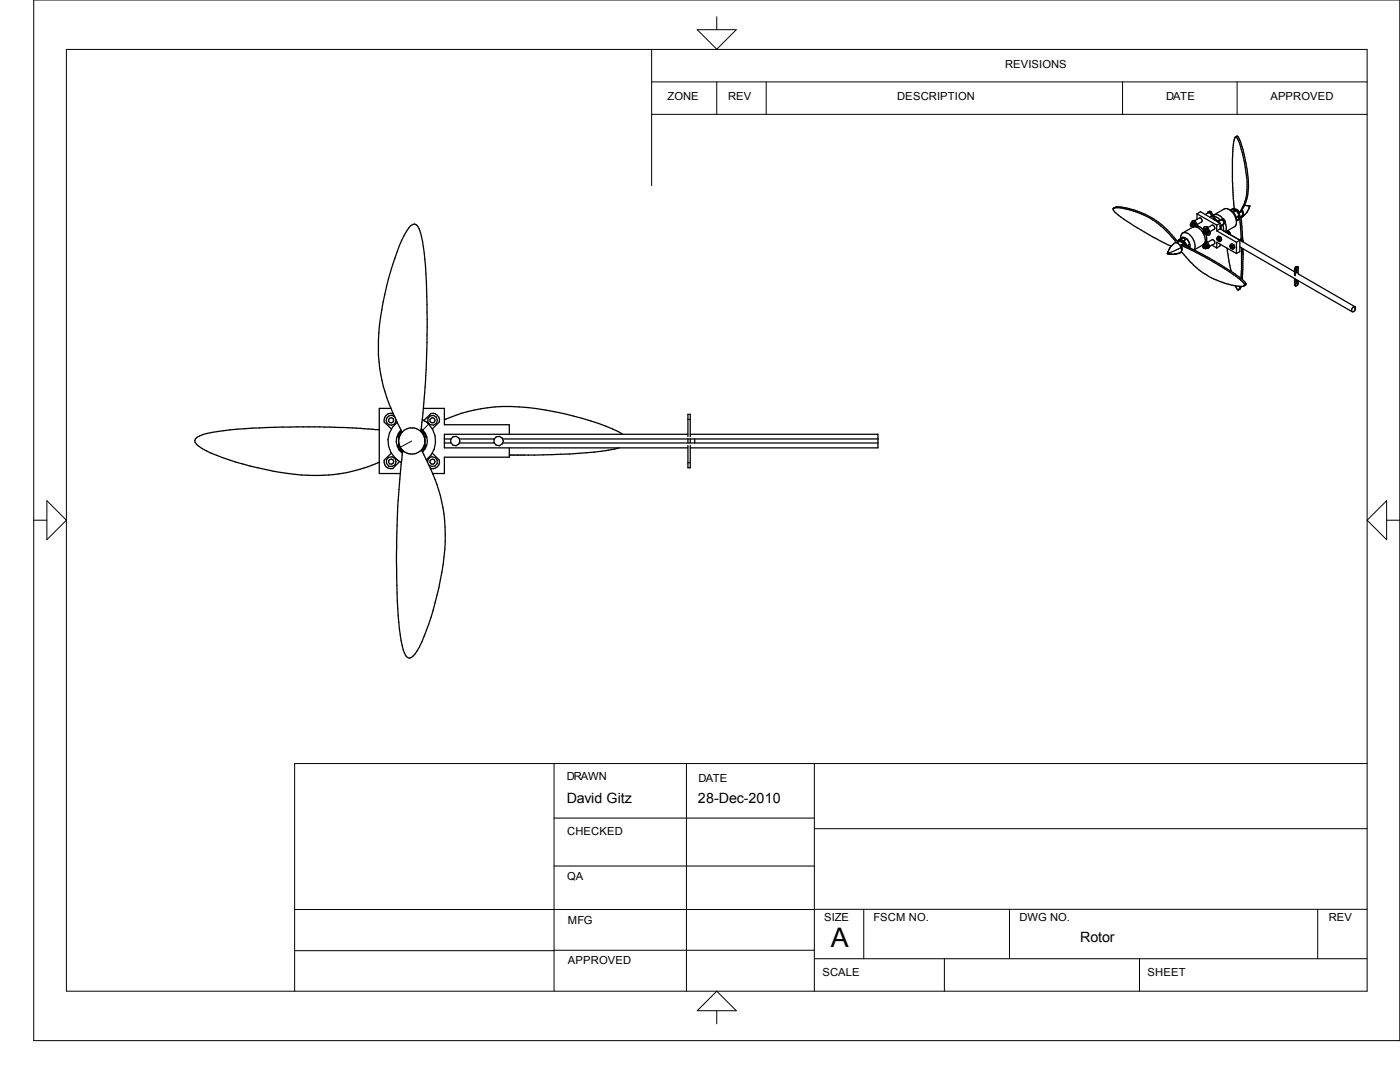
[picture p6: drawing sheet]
<svg xmlns="http://www.w3.org/2000/svg" width="279mm" height="216mm" viewBox="0 0 279 216" stroke-linecap="round" stroke-linejoin="round" font-family="sans-serif">
<g fill="none" stroke="#000" stroke-width=".2">
<path d="M6.7 0h272.7v207.6h-272.7zM13.3 9.9h259.5v187.9h-259.5zM130 16.3h142.8M130 9.9v27.1M139.1 5.9h7.8l-3.9 3.9zM143 3.3v2.6M143 16.3v6.5M152.9 16.3v6.5M224 16.3v6.5M246.9 16.3v6.5M130 22.8h142.8M235.7 49.4l-2.7 1.2"/>
<path d="M242.3 42.9l-.2 .2M242.4 43.5l-.2 .1M258.4 56.8l.1 .1M258.4 53.7l.1 .1M9.4 99.9l3.9 3.9-3.9 3.9zM82.2 88l-2.3 1.2M85.6 84.6l-1.2 1.2M137.3 92.3h.5M137.3 83.7h.5M276.7 99.9v7.8l-3.9-3.9zM6.7 103.8h2.7M276.7 103.8h2.7"/>
<path d="M110.6 152.4v45.4M137 152.4v45.4M162.5 152.4v45.4M272.8 152.4h-214v45.4M110.6 172.8h51.9M110.6 163.2h51.9M162.5 165.4h110.3M58.8 189.7h51.8M110.6 189.6h51.9M162.5 191.3h110.3M172.4 181.4v9.9M188.5 191.3v6.5"/>
<path d="M201.5 181.4v9.9M227.4 191.3v6.5M263 181.4v9.9M272.8 181.4l-214 .1M139.1 201.7l3.9-3.9 3.9 3.9zM143 201.7v2.6"/>
</g>
<g fill="none" stroke="#000" stroke-width=".25">
<path d="M246.5 27.3v.1a10.8 10.8 0 0 0-.5 4.3v4.5l.3 5.5M246.5 27.3l.5-.1a8.4 8.4 0 0 1 1.3 3.6 25.9 25.9 0 0 1 .8 5.8 9.4 9.4 0 0 1-1.5 5.7l-.2 .1M246.5 27.3l.3 .1a18.8 18.8 0 0 1 1.8 6.5 14.2 14.2 0 0 1 0 5.9l-.5 1.3-.7 1.3M222.2 41.5v.1a.94 .94 0 0 0 .6 .9 63.4 63.4 0 0 0 10.8 6.6h.1M222.2 41.5h.1M222.3 41.5l.2-.1a6.5 6.5 0 0 1 3.6 .4 16 16 0 0 1 7.2 4.5l1.7 1.9M222.4 41.5a14.9 14.9 0 0 1 7.7 2.4 19.1 19.1 0 0 1 4.8 4.5M234.6 50.7h.1M234.8 48.4a1.43 1.43 0 0 1 .8 2h-.1M234.8 48.4l-.4 .1-.8 .7-.6 1.4 1.3 .2 1.2-.3M234.9 48.4l.5-.2a1.1 1.1 0 0 1 .9 .7M235 48.2l.1 .1"/>
<path d="M235.2 48l-.2 .2M235.2 48h.1M235.3 47.8l-.1 .2M235.5 47.9l-.2 .1M235.5 50.4v.1M235.7 48.9l4.6 2.3 5.1 3.1a11.8 11.8 0 0 1 3 2.4l-.2 .3M235.7 48.9l.2-.1 .9 .3 4.7 2.5 4.2 2.5 2.2 1.7M235.7 48.9l.2 .6-.1 .5M235.7 47.8h-.4M235.7 47.8v.1M235.7 47.6l.4-.3a1.65 1.65 0 0 1 1.3 2.1M235.8 50.2l1.7 2a15.8 15.8 0 0 0 9.1 4.8"/>
<path d="M236.1 46.5l-.4 .5-.1 .6M236.1 46.5a2.24 2.24 0 0 1 2.3 2 1.38 1.38 0 0 1-.1 1.4M236.2 48v.1M236.2 48l.7-.3 .2 .3 .3 .7-.6 .4M236.2 48l.6 1.1M236.3 47.4l-.6 .4M236.3 47.4h-.3l-.7 .4M236.3 47.4l.3 .4M236.4 48.4l.2 .3M236.5 49l-.4-.6a.84 .84 0 0 0-.9-.4 .83 .83 0 0 1 1.2 .4l.3 .7M236.7 49.1h.1M237.2 48.9l.2 .4"/>
<path d="M237.4 49.3l-.1 .1M237.4 49.3v.1M237.7 44.8l.1 .4-.2-.2v-.2M237.7 44.8h-.1M237.9 44.4l.4 .3M237.9 44.4l.2-.2 .4 .3M237.9 45.1l.2 .2 .2-.1M237.9 44.4l-.3 .1 .1 .3M237.9 44.7h.1M237.9 44.7l-.3 .1M237.9 44.2l-.1 .2M237.9 44.7l.2 .3-.3 .2"/>
<path d="M238 44.2l-.1 .1M238 44.2h.3M238.2 44l-.2 .2M238.2 44h.1M238.2 44h.2M238.3 45.2v.1M238.3 44.7v.5M238.3 44.4l.1 .1M238.3 45.2l-2.2 1.3M238.3 45.2h1l.9 .7M238.3 45.2l.9 .3 .9 .9M238.3 44.2l.6 .9"/>
<path d="M238.4 44l1-.5a.55 .55 0 0 1 .4 .8l-.9 .5M238.4 44l.1 .1M238.5 44.5l.1 .5-.3 .2M238.5 44.5l-.2 .2M238.5 44.6v.2M238.5 44.1l-.2 .1M238.5 44.1l.6 1.1M238.9 42.7l.7-.5 3.9 2.3M238.9 42.7v1.1M238.9 42.7l3.9 2.2M240.1 46.4l.1 .2M240.1 46.3v.1"/>
<path d="M240.1 49.1l.1 .4h.1M240.1 46.3l.2 .1v.2M240.1 49.1l.2 .2v.2M240.1 49.1l.3-.1 .1 .1 .1 .2-.3 .2M240.1 46.3l.3-.2 .2 .1v.3l-.3 .1M240.1 48.9l.1 .2M240.1 48.9l-1.8 1M240.2 45.8h.1M240.2 46.6h.1M240.2 46.6l.3 .8a1.28 1.28 0 0 1-.2 1.3M240.2 45.8l-.1 .4M240.2 45.8l.4 .1"/>
<path d="M240.3 48.7l-.2 .2M240.3 46.6l.4 .1M240.4 48.7l.2-.1 .4 .3M240.4 48.7l-.3 .2M240.4 48.7l.3 .3M240.4 49.5l.2 .2 .2-.2M240.5 45.7l.3 .1M240.5 42.8l.7-.4a.5 .5 0 0 1 .5 .4 .5 .5 0 0 1-.2 .5M240.6 45.9l.2 .5M240.7 46.8l.1 .8-.1 .5-.4 .6M240.7 45.6a.74 .74 0 0 1 .5 .9M240.7 45.6l-.5 .2"/>
<path d="M240.7 48.2l.5 .9M240.7 49l.1 .5M240.7 48.7l.2 .1M240.8 45.8l.3 .4M240.8 48l.6 1M240.8 49.5l.2 .1M240.8 45.8l-.2 .1M240.8 46.4l-.1 .3M240.9 45.5l.4 .3a.39 .39 0 0 1-.1 .7M240.9 45.3l.1 .1M240.9 45.5v-.2l-.4-.1-.3 .6M240.9 45.9h.1"/>
<path d="M240.9 45.5l-.2 .1M240.9 45.5h.1M240.9 46l.1 .1M240.9 45.5l1-.6 .3 .1a.51 .51 0 0 1 .2 .7l-1 .6M240.9 45.9v.1M241 45.4h.1M241 48.9l-.3 .1M241 48.9l.1 .5-.3 .1M241 49.6h.1M241 49v.2M241 48.3l.9-.5 .3 .1a.5 .5 0 0 1 .2 .7l-1 .6M241 49.5v.1"/>
<path d="M241.1 46.2l-.1 .4-.3 .1M241.1 46.2l-.3 .2M241.2 42.3l.2-.1 .3 .1M241.2 49.1l-.2 .4M241.2 46.5l-.2 .1M241.4 49v.3l-.4 .2M241.4 49l-.2 .1M241.4 46.3l.1 .1M241.5 46.2v.4l-.2 .3h-.3l-.3-.2M241.5 42.4l-.4-.1-.1 .2M241.5 42.4l1 1.5M241.7 42.3l1 1.6 .3 .2 .3-.1"/>
<path d="M241.7 42.3l-.2 .1M241.9 48.9l.9 .6M242.2 43.2l.9 .3 .4 .4M242.3 42.9l-.2 .1M242.3 42.9a1.53 1.53 0 0 1 1.8 .7M242.8 49.5v-1.2l4 2.3M242.8 46.1l4 2.2M242.8 44.9v1.2M242.9 47.7l.3 .3M243 47.6a.24 .24 0 0 1 .2 0 .24 .24 0 0 1 .1 .3l-.1 .1M243 47.6l.1 .1M243 47.6l-.1 .1"/>
<path d="M243 47.2l-.2 .3 .2 .5 .4 .2M243 47.2l.2-.1 .4 .2M243 47.2l.4 .3M243 44.3l.8-.4 .2 .1a.5 .5 0 0 1 .2 .7l-.7 .4M243 47.6l.2 .2v.2M243.4 47.5l.1 .5M243.5 45.7l-.7 .4M243.5 48.7v.4l-.7 .4M243.5 44.5v1.2M243.5 45.7l3.9 2.2M243.5 44.5l-.7 .4M243.5 48l-.1 .2"/>
<path d="M243.6 45.1l-.1 .1M243.6 45.1h.1M243.6 47.3l-.2 .2M243.6 47.3l.2 .5M243.7 47.4l.1 .3M243.8 47.8l-.4 .4M243.8 47.8l-.3 .2M243.8 44.9l-.1 .4 .1 .5M243.8 43.7l-.9 .5M243.8 43.7l.3 .2 .2 .7M244 44.8l.2 .7-.1 .5M244.1 43.6l.3 .4 .2 .5"/>
<path d="M244.1 43.6l-.3 .1M244.2 46.1l14.2 8.1M244.3 44.6l-.7 .5M244.6 44.5a1.51 1.51 0 0 1-.1 1.7M244.6 44.5l-.3 .1M244.8 46.3a.46 .46 0 0 1 .6 0 .46 .46 0 0 1 .1 .5M244.8 46.3l.3 .1M244.8 46.3v.1M244.9 46.3v.1M244.9 49.5l.8 4.6M244.9 46.3l.2 .2M245 46v.2"/>
<path d="M245 46.4h-.2M245.1 46.4l.2 .3M245.1 46.5h.1M245.2 46.4v.1M245.2 46.6l.1 .1M245.2 46.5v.2M245.2 46.6h.1M245.4 41.8a2.35 2.35 0 0 1 1.1 3.4l-1.9 1.1M245.4 41.8l-.6-.2-.5 .1-2 1.2M245.4 41.8l.1 .2M245.5 42a3.5 3.5 0 0 1 1.3 2.1l.5-.4M245.5 42a1.12 1.12 0 0 1 1.3-.2 1.12 1.12 0 0 1 .6 1.1v.4l-.1 .4"/>
<path d="M245.6 49.1l-.1 .2 .3 .2M245.6 49.1h.2l.1 .1 .1 .2-.2 .1M245.6 49.1l.1 .1 .1 .3M245.6 48.8l.3-.2 .4 .3M245.6 48.8l-.2 .2 .2 .5 .4 .2M245.6 48.8l.4 .2M246 49l.2 .5M246.1 42.3l.6-.3 .4 .5 .2 .5-.6 .3M246.1 41.7h.1M246.2 49.5l-.2 .2M246.2 41.7v.1M246.2 41.7l-.5 .3"/>
<path d="M246.2 41.8l.3 .4M246.2 41.8l.4 .2M246.3 48.9l-.3 .1M246.3 48.9l.1 .4M246.3 48.9l.1 .3M246.4 49.3l-.4 .4M246.4 49.3l-.2 .2M246.5 57l.4 .7 .3 .1M246.5 41.7l.5 .2 .4 .5M246.6 57l.9 .1 .7-.1M246.8 48.3v2.3M247.1 43.1l.2 .5"/>
<path d="M247.2 43.1v.5M247.3 43.6v.1M247.3 43.6l-.5 .3M247.4 47.9l.3 .1M247.4 43.4l.3 4.3M247.4 49.3l11 6.3v1.3l.2 .1M247.4 47.8v2.4l-.6 .4M247.4 43.3l.2-.1 .1 .1M247.4 47.8h.2M247.4 47.9l-.6 .4M247.4 47.8h.5l.3 .5M247.5 47.8l-.1 .1"/>
<path d="M247.5 57.1l-.3 .7M247.6 47.8l.3 .3M247.7 43.3l.3 4.5M247.7 57.1l-.2 .6-.3 .1M247.8 48v.1M247.8 49.4l-.2 6.1M247.8 42l.2 .7-.4 .5M247.9 48.1v.1M247.9 41.9l.2 .5a.64 .64 0 0 1-.4 .9M247.9 55.8l.6 .6 .2 .3-.2 .2M248 49.6l-.1 6.2M248.3 41l1.1 .1-.5 1.2-.9 .9"/>
<path d="M248.5 56.9l-.3 .1M248.5 56.9h.1M249.4 41.3h-.1M258.5 55.7l11.3 6.5M258.5 55.6l.1 1.4M258.7 54.4h.1M258.8 55.9h.1M258.7 56.3h.1M258.7 56.6h.1M258.8 53.7v.1zM258.8 54v.1zM259 53.3l.1 1.4 11.3 6.5"/>
<path d="M259 53.3l-.3 .1-.2 .3v1.3M259 53.3l-.3-.1-.3 .4v1.3M259.1 56l-.1 .8-.4 .2M270.4 61.2l.1 .4M270.4 61.2a.66 .66 0 0 0-.6 1M270.4 61.6h.1M270.5 61.6l-.2 .5-.5 .1M75.7 85.8l-9.9-.6h-9.4a74.4 74.4 0 0 0-15.9 1.5 2.02 2.02 0 0 0-1.6 1.2 2.45 2.45 0 0 0 1.5 1.6 42.5 42.5 0 0 0 9.6 3.5 48.5 48.5 0 0 0 15.6 1.8 32 32 0 0 0 10.1-2.6M78 81.5h-2.3v13h4.2M78.1 90.4l-1.4 1.4a1.42 1.42 0 0 0 1.7 1.7l1.4-1.4M78.5 82.7a1.29 1.29 0 0 0-1.4 .1 1.29 1.29 0 0 0-.4 1.4l1.4 1.4M78.8 83.2a.98 .98 0 0 0-1.6 .2 .98 .98 0 0 0 .7 1.4 .98 .98 0 0 0 1.1-1.1"/>
<path d="M79.3 84.2a4.8 4.8 0 0 0 .8 8.1M79.7 88.8l.3 .7M79.7 88.8l-.3 .1 .1 .2 .3 .5 .5 .6M79.7 87.2l-.2 .8 .2 .8M80 89.5l.3 .4M80 89.5a2.7 2.7 0 0 0 4.1 .3M80 85.8a3.1 3.1 0 0 0 .3 4.7M80.1 89.5l.2 .5M80.1 86l-.6 .9-.1 .3h.3M80.2 86.1l-.1 .3M80.2 86.2a2.63 2.63 0 0 0-.3 3.1M80.3 86.2a2.63 2.63 0 0 1 4.4 1"/>
<path d="M80.3 86.2l-.6 1M80.3 89.9v.3M84 86.1a172.5 172.5 0 0 0 1.2-25.4l-.1-4.6a40 40 0 0 0-1.4-10.4l-.6-.9a1.18 1.18 0 0 0-1.6 .8l-.4 .6a51.4 51.4 0 0 0-4.6 14.1 34 34 0 0 0 1.9 22.1l1.9 3.8M84 86.1a2.61 2.61 0 0 1 .1 3.7M84 85.9l.3 .5M84 85.8l.5 .3 .4 .8 .1 .3h-.3M84.1 85.6a3 3 0 0 1 .2 4.6M84.1 89.8a34.5 34.5 0 0 1 4.8 18.3 56.7 56.7 0 0 1-5.6 21.7 2.51 2.51 0 0 1-1.6 1.5 1.9 1.9 0 0 1-1.2-1.6l-.2-.9a78 78 0 0 1-1.2-16.6v-1.5a174 174 0 0 1 1.2-19.9v-.6M84.3 83.7a4.7 4.7 0 0 1 .8 8M84.3 89.5l-.1 .4M84.5 81.5h4.2v3.3h12.9v1.9M84.6 83.9l1.4-1.4a1.41 1.41 0 0 1 1.7 1.7l-1.4 1.4"/>
<path d="M84.7 88.8l.3 .1-.8 1.1M84.7 87.2v1.6M84.7 88.8l-.6 1M85.3 92.2l.3-.7 .4-.3 .9 .1 .3 .5v.7l-.4 .5-.6 .1-.6-.3M86.3 90.4l1.4 1.4a1.31 1.31 0 0 1-.4 1.4 1.31 1.31 0 0 1-1.4 .1M88.7 83.8a32.8 32.8 0 0 1 20.2-2 51.8 51.8 0 0 1 15.1 4.7l.2 .2M88.7 87.6h1.3M88.7 88.4h1.3M91.7 87.6h6.9M91.7 88.4h6.9M100.3 87.6h74.9M100.3 88.4h74.9"/>
<path d="M101.6 89.4v1.8h-12.9v3.3h-2.4M123.6 89.4a62.8 62.8 0 0 1-13.4 1.3l-8.6 .1M137.3 86.7h-48.6v2.7h48.6M137.3 87.1v-4.4h.5v4.4M137.3 88.9v4.4h.5v-4.4M137.3 87.6v.8M137.8 86.7h37.4v2.7h-37.4M137.8 87.6v.8M138.6 87.6v.8"/>
<circle cx="78" cy="92.1" r=".52"/>
<circle cx="78" cy="83.9" r=".52"/>
<circle cx="78.1" cy="92.1" r=".99"/>
<circle cx="86.3" cy="83.9" r=".52"/>
<circle cx="86.3" cy="92.1" r=".52"/>
<circle cx="86.3" cy="83.9" r=".99"/>
<circle cx="90.9" cy="88" r=".95"/>
<circle cx="99.5" cy="88" r=".95"/>
</g>
<text font-size="5.4" x="165.8" y="189">A</text>
<g font-size="2.8">
<text x="113.1" y="160.3">David Gitz</text>
<text x="139.3" y="160.2">28-Dec-2010</text>
<text x="215.6" y="187.9">Rotor</text>
</g>
<g font-size="2.2">
<text x="200.6" y="13.6">REVISIONS</text>
<text x="133.2" y="19.9">ZONE</text>
<text x="145.3" y="19.9">REV</text>
<text x="179.1" y="19.9">DESCRIPTION</text>
<text x="232.7" y="19.9">DATE</text>
<text x="253.5" y="19.9">APPROVED</text>
<text x="113.1" y="155.7">DRAWN</text>
<text x="139.4" y="156">DATE</text>
<text x="113.2" y="166.6">CHECKED</text>
<text x="113.2" y="175.7">QA</text>
<text x="113.3" y="184.4">MFG</text>
<text x="164.5" y="183.8">SIZE</text>
<text x="174.3" y="183.8">FSCM NO.</text>
<text x="203.5" y="183.8">DWG NO.</text>
<text x="265.2" y="183.8">REV</text>
<text x="113.3" y="192.4">APPROVED</text>
<text x="164.1" y="194.8">SCALE</text>
<text x="229" y="194.8">SHEET</text>
</g>
</svg>
